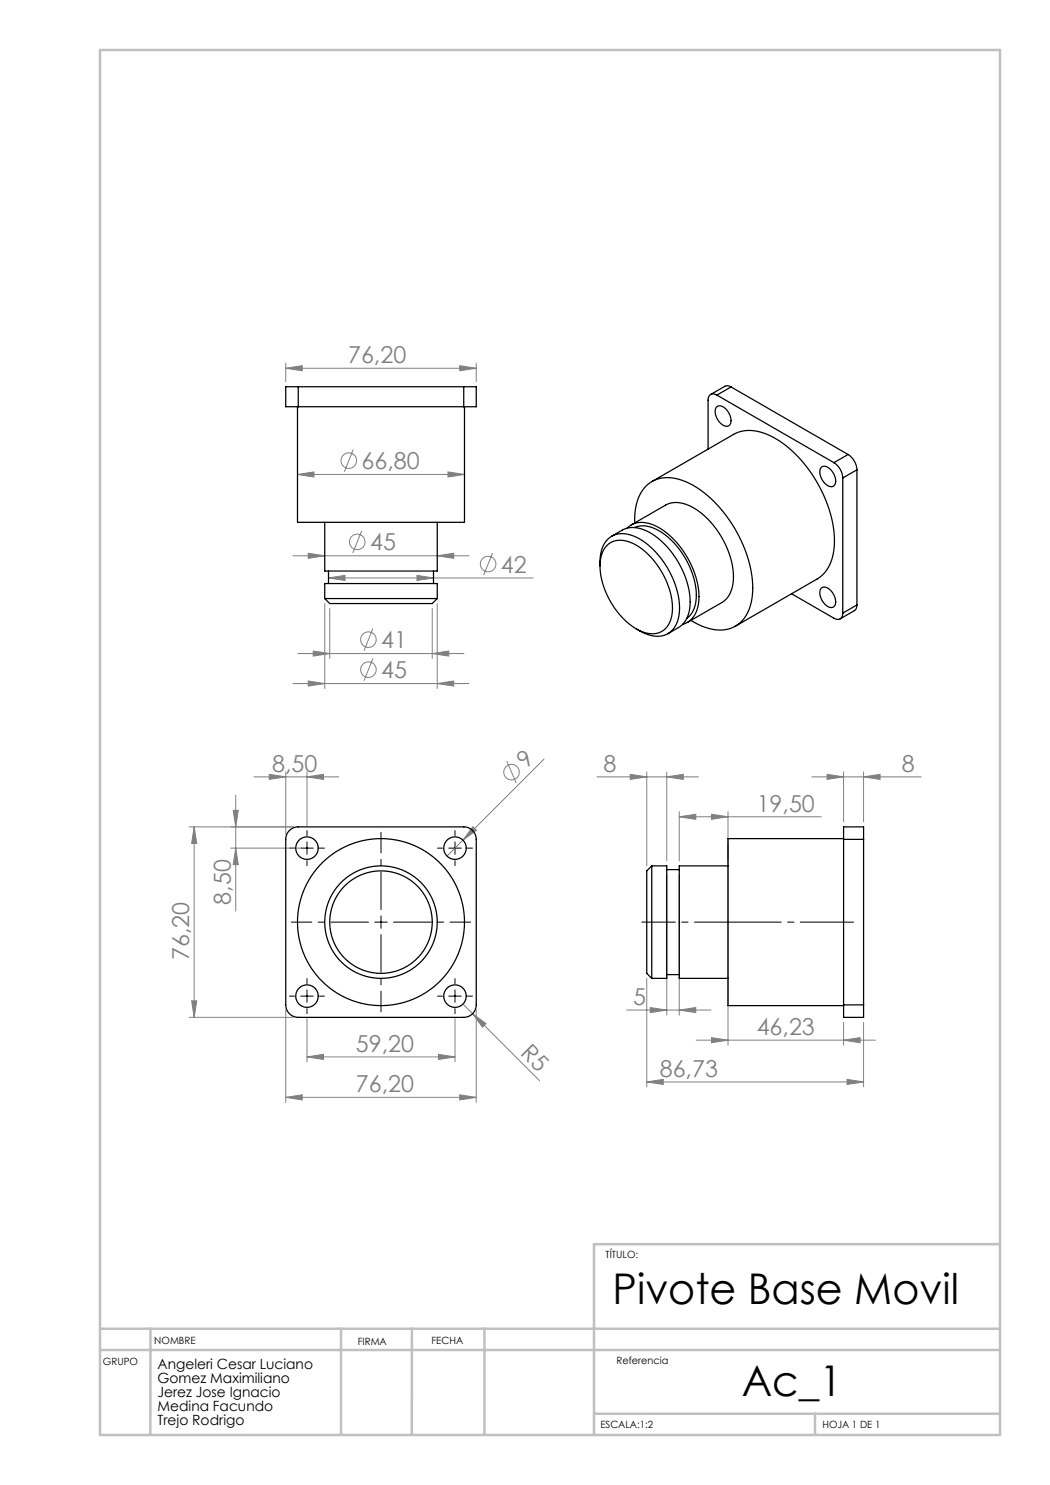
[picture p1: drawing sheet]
<svg xmlns="http://www.w3.org/2000/svg" width="210mm" height="297mm" viewBox="0 0 210 297" stroke-linecap="round" stroke-linejoin="round" font-family="sans-serif">
<g fill="none" stroke="#808080" stroke-width=".2">
<path d="M57.1 73.6l3.4-.5v1.1zM57.1 72.6v3.7M57.1 73.6h38.1M91.9 73.1l3.3 .5-3.3 .6zM95.2 72.6v3.7M59.5 94.9l3.3-.5v1zM59.5 94.9h33.4M70.7 89.9l-1.8 4.4M89.6 94.4l3.3 .5-3.3 .5zM58.6 111.2h35.2M61.6 110.7l3.3 .5-3.3 .5zM65.7 115.6l3.3-.5v1z"/>
<path d="M65.7 115.6h41M72.3 106.2l-1.7 4.4M83.4 115.1l3.3 .5-3.3 .5zM87.4 111.2l3.4-.5v1zM98.5 110.6l-1.8 4.4M58.6 136.7h35.2M59.6 130.7h33.2M61.6 136.2l3.3 .5-3.3 .5zM62.6 130.2l3.3 .5-3.3 .5zM64.9 120.7v17M65.9 121.7v10M74.6 125.7l-1.8 4.5"/>
<path d="M74.6 131.7l-1.8 4.5M86.4 130.7l3.4-.5v1zM86.4 121.7v10M87.4 136.7l3.4-.5v1zM87.4 120.7v17M47.1 159v23.2M50.8 155.4h16.9M53.8 154.9l3.3 .5-3.3 .5zM57.1 154.4v12.5M61.4 155.4l3.3-.5v1zM61.4 154.4v10.7M101.4 152.2l1.8 4.4"/>
<path d="M108.8 151.8l-19.4 19.4M119.4 155.4h20.3M126.1 154.9l3.3 .5-3.3 .5zM129.4 154.4v18.8M133.4 155.4l3.3-.5v1zM133.4 154.4v17.8M162.4 155.4h21.8M165.4 154.9l3.3 .5-3.3 .5zM168.7 154.4v10M172.7 155.4l3.3-.5v1zM172.7 154.4v10M37.8 165.4h20.8"/>
<path d="M38.8 165.4v38.1M38.8 165.4l.5 3.3h-1zM46.1 169.6h14.3M46.6 162.1h1.1l-.6 3.3zM47.1 169.6l.6 3.3h-1.1zM94.6 165.3l.7 .8-2.7 1.9zM133.4 174.9v28.1M135.9 163.4l3.3-.6v1.1zM135.9 162.4v9.8M135.9 174.9v28.1M135.9 163.4h28.4M142.3 162.8l3.3 .6-3.3 .5z"/>
<path d="M145.6 162.4v46.6M129.4 195.7v21.7M37.8 203.5h20.8M38.3 200.2h1l-.5 3.3zM57.1 219.5l3.4-.5v1zM57.1 202v18.5M57.1 219.5h38.1M61.4 211.4l3.3-.5v1zM61.4 203.7v8.7M61.4 211.4h29.6M87.7 210.9l3.3 .5-3.3 .5zM91 203.7v8.7"/>
<path d="M91.9 219l3.3 .5-3.3 .5zM92.7 201l1.8 1.7M94.5 202.7l2.7 2-.7 .7zM94.5 202.7l13.4 13.5M95.2 202v18.5M125.3 202h16.9M129.4 216.4l3.3-.5v1zM129.4 216.4h43.3M130 201.5l3.4 .5-3.4 .5zM135.9 202l3.3-.5v1zM139.3 208h35.8M142.3 207.5l3.3 .5-3.3 .5z"/>
<path d="M168.7 208l3.3-.5v1zM168.7 204.5v4.5M169.4 215.9l3.3 .5-3.3 .5zM172.7 204.5v12.9"/>
<circle cx="69.8" cy="92.1" r="1.56"/>
<circle cx="71.4" cy="108.4" r="1.56"/>
<circle cx="97.6" cy="112.8" r="1.56"/>
<circle cx="73.7" cy="133.9" r="1.56"/>
<circle cx="73.7" cy="127.9" r="1.56"/>
<circle cx="102.3" cy="154.4" r="1.56"/>
</g>
<path d="M145.6 184.4h25.1" fill="none" stroke="#000" stroke-width=".2" stroke-dasharray="15.2 1.3 1.3 1.3" stroke-dashoffset="4.6"/>
<path d="M128.4 184.4h17.2" fill="none" stroke="#000" stroke-width=".2" stroke-dasharray="15.2 1.3 1.3 1.3" stroke-dashoffset="8.5"/>
<g fill="none" stroke="#000" stroke-width=".2" stroke-dasharray="15.2 1.3 1.3 1.3">
<path d="M58.9 169.6h-1M61.4 167.1v-1M61.4 172.1v1M63.9 169.6h1M88.5 169.6h-1M91 167.1v-1M91 172.1v1M93.5 169.6h1M58.9 199.2h-1M61.4 196.7v-1M63.9 199.2h1M88.5 199.2h-1"/>
<path d="M91 196.7v-1M93.5 199.2h1M61.4 201.7v1M91 201.7v1"/>
</g>
<path d="M73.7 184.4h-15.5M76.2 181.9v-15.4M76.2 186.9v15.5M78.7 184.4h15.4" fill="none" stroke="#000" stroke-width=".2" stroke-dasharray="15.2 1.3 1.3 1.3" stroke-dashoffset="7.7"/>
<path d="M60.1 169.6h2.5M61.4 168.4v2.5M89.7 169.6h2.5M91 168.4v2.5M60.1 199.2h2.5M61.4 198v2.5M74.9 184.4h2.5M76.2 183.2v2.5M89.7 199.2h2.5M91 198v2.5" fill="none" stroke="#000" stroke-width=".2"/>
<path d="M20 10h180v277h-180zM200 248.8h-81.2v38.2M20 265.8h180M20 270h180M30.1 265.8v21.1M68.2 265.8v21.1M82.4 265.8v21.1M96.9 265.8v21.1M118.8 282.8h81.2M163 282.8v4.2" fill="none" stroke="#c0c0c0" stroke-width=".5"/>
<g fill="#808080">
<path d="M94.6 165.3l.7 .8-2.7 1.9z"/>
<path d="M94.5 202.7l2.7 2-.7 .7z"/>
<path d="M89.6 94.4l3.3 .5-3.3 .5zM59.5 94.9l3.3-.5v1zM87.4 111.2l3.4-.5v1zM61.6 110.7l3.3 .5-3.3 .5zM86.4 130.7l3.4-.5v1zM62.6 130.2l3.3 .5-3.3 .5zM87.4 136.7l3.4-.5v1zM61.6 136.2l3.3 .5-3.3 .5zM91.9 73.1l3.3 .5-3.3 .6zM57.1 73.6l3.4-.5v1.1zM83.4 115.1l3.3 .5-3.3 .5zM65.7 115.6l3.3-.5v1zM142.3 162.8l3.3 .6-3.3 .5zM135.9 163.4l3.3-.6v1.1zM168.7 208l3.3-.5v1zM142.3 207.5l3.3 .5-3.3 .5zM135.9 202l3.3-.5v1zM130 201.5l3.4 .5-3.4 .5zM169.4 215.9l3.3 .5-3.3 .5zM129.4 216.4l3.3-.5v1zM133.4 155.4l3.3-.5v1zM126.1 154.9l3.3 .5-3.3 .5z"/>
<path d="M61.4 211.4l3.3-.5v1zM87.7 210.9l3.3 .5-3.3 .5zM165.4 154.9l3.3 .5-3.3 .5zM172.7 155.4l3.3-.5v1z"/>
<path d="M57.1 219.5l3.4-.5v1zM91.9 219l3.3 .5-3.3 .5z"/>
<path d="M61.4 155.4l3.3-.5v1zM53.8 154.9l3.3 .5-3.3 .5z"/>
<path d="M47.1 169.6l.6 3.3h-1.1zM46.6 162.1h1.1l-.6 3.3z"/>
<path d="M38.8 165.4l.5 3.3h-1zM38.3 200.2h1l-.5 3.3z"/>
</g>
<g fill="none" stroke="#000" stroke-width=".25">
<path d="M59.6 77.3h-2.5v4h2.5M59.6 77.3v4M59.6 77.3h33.1M92.7 77.3h2.5v4h-2.5M92.7 77.3v4M143.4 79a1.08 1.08 0 0 0-1.3-.1 1.08 1.08 0 0 0-.5 1.1v9.8M143.4 79l23.4 13.5M146.2 77.4l-.5-.2h-.6l-3 1.7M146.2 77.4l-2.8 1.6M146.2 77.4l23.4 13.5M59.5 81.3v23.2h33.4v-23.2M59.6 81.3h33.1"/>
<path d="M130.4 96.3l16.3-9.4a7.8 7.8 0 0 1 7.4 .3 25.4 25.4 0 0 1 11.7 14.7 15.4 15.4 0 0 1 0 11.3l-.9 1.4-1.1 1-16.7 9.6M143.4 81.4a1.55 1.55 0 0 1 2 .7 2.33 2.33 0 0 1 .4 3 2.05 2.05 0 0 1-2.4-1.5 2.08 2.08 0 0 1 0-2.2zM164.3 93.4a1.56 1.56 0 0 1 2.1 .8 2.33 2.33 0 0 1 .3 3 2.05 2.05 0 0 1-2.4-1.5 2.08 2.08 0 0 1 0-2.3zM166.8 92.5a3.9 3.9 0 0 1 1.8 3.1M168.6 95.6v27M169.6 90.9a3.9 3.9 0 0 1 1.8 3.1M169.6 90.9l-2.8 1.6M171.4 94l-2.8 1.6M171.4 94v27M64.9 104.5v9.7h22.5v-9.7M64.9 119.7h22.5M64.9 119.7v-3h22.5v3"/>
<path d="M64.9 119.7l1 1h20.5l1-1M65.7 114.2v2.5M86.7 114.2v2.5M120 113.2a6.2 6.2 0 0 1 2.3-5.9 5.8 5.8 0 0 1 6.2 .8 17.5 17.5 0 0 1 7.4 14.1 4.8 4.8 0 0 1-3.5 5 7.2 7.2 0 0 1-5.2-1.4M121.3 109.2a4.4 4.4 0 0 1 5.5-.4 15.6 15.6 0 0 1 7.6 13.9 4.1 4.1 0 0 1-6.2 3.6 15.4 15.4 0 0 1-8.1-14.2l.3-1.4zM122.3 107.3l2.2-1.3a5.8 5.8 0 0 1 6.1 .9 17.5 17.5 0 0 1 7.4 14.1 5.3 5.3 0 0 1-2.3 4.5l-2.1 1.2M125.4 105.6a4.9 4.9 0 0 1 5.9-.3 17.1 17.1 0 0 1 8.4 15.2 4.7 4.7 0 0 1-3.2 4.4M126.2 105l6.9-4a5.8 5.8 0 0 1 6.2 .9 17.5 17.5 0 0 1 7.4 14.1 5.3 5.3 0 0 1-2.3 4.5l-6.9 4M126.9 105.5a6.1 6.1 0 0 1 6.1 1.4 16.2 16.2 0 0 1 6.2 13.3 5 5 0 0 1-1.8 3.5M126.9 104.6a9 9 0 0 1 3.2-8.1 7.6 7.6 0 0 1 7.7 .1 25.4 25.4 0 0 1 11.7 14.7 15.4 15.4 0 0 1 0 11.3 6.2 6.2 0 0 1-8 3l-1.8-.7-1.5-.8M158.3 118.8l8.5 4.8a1.08 1.08 0 0 0 1.2 .2 1.08 1.08 0 0 0 .6-1.2M164.3 117.6a1.56 1.56 0 0 1 2.1 .8 2.33 2.33 0 0 1 .3 3 2.05 2.05 0 0 1-2.4-1.5 2.08 2.08 0 0 1 0-2.3z"/>
<path d="M171.4 121l-.2 .7-.2 .4-3 1.7M171.4 121l-2.8 1.6M58 166l.6-.4 1-.2h33.1a2.5 2.5 0 0 1 2.5 2.5v33.1a2.5 2.5 0 0 1-2.5 2.5h-33.1a2.5 2.5 0 0 1-2.5-2.5v-33.1l.3-1.1zM130.4 173.2v22.5M130.4 173.2h3v22.5h-3M130.4 173.2l-1 1v20.5l1 1M133.4 173.9h2.5M145.6 173.2h-9.7v22.5h9.7M168.7 167.9v-2.5h4v2.5M168.7 167.7h-23.1v33.4h23.1M168.7 167.9v33.1M168.7 167.9h4"/>
<path d="M172.7 167.9v33.1M133.4 194.9h2.5M168.7 201v2.5h4v-2.5M168.7 201h4"/>
<circle cx="61.4" cy="169.6" r="2.25"/>
<circle cx="91" cy="169.6" r="2.25"/>
<circle cx="61.4" cy="199.2" r="2.25"/>
<circle cx="76.2" cy="184.4" r="16.7"/>
<circle cx="76.2" cy="184.4" r="10.3"/>
<circle cx="76.2" cy="184.4" r="11.2"/>
<circle cx="91" cy="199.2" r="2.25"/>
</g>
<g font-size="8.5">
<text x="122.5" y="260.8">Pivote Base Movil</text>
<text x="148.3" y="279.3">Ac_1</text>
</g>
<g font-size="4.7" fill="#808080">
<text x="69.6" y="72.6">76,20</text>
<text x="72.3" y="93.8">66,80</text>
<text x="74" y="110.1">45</text>
<text x="100.2" y="114.5">42</text>
<text x="76.3" y="129.6">41</text>
<text x="76.3" y="135.6">45</text>
<text x="54.4" y="154.4">8,50</text>
<text x="105.3" y="153.8" transform="rotate(-45 105.3 153.8)">9</text>
<text x="120.7" y="154.4">8</text>
<text x="180.4" y="154.4">8</text>
<text x="151.3" y="162.3">19,50</text>
<text x="46.1" y="180.9" transform="rotate(-90 46.1 180.9)">8,50</text>
<text x="37.8" y="192" transform="rotate(-90 37.8 192)">76,20</text>
<text x="126.6" y="201">5</text>
<text x="151.3" y="207">46,23</text>
<text x="71.2" y="210.4">59,20</text>
<text x="103.9" y="210.7" transform="rotate(45 103.9 210.7)">R5</text>
<text x="132" y="215.4">86,73</text>
<text x="71.2" y="218.5">76,20</text>
</g>
<g font-size="2.8">
<text x="31.5" y="273.8">Angeleri Cesar Luciano</text>
<text x="31.5" y="276.6">Gomez Maximiliano</text>
<text x="31.5" y="279.4">Jerez Jose Ignacio</text>
<text x="31.5" y="282.2">Medina Facundo</text>
<text x="31.5" y="285.1">Trejo Rodrigo</text>
</g>
<g font-size="2">
<text x="121.1" y="251.5">TÍTULO:</text>
<text x="30.9" y="268.8">NOMBRE</text>
<text x="71.6" y="269">FIRMA</text>
<text x="86.3" y="268.7">FECHA</text>
<text x="20.6" y="273">GRUPO</text>
<text x="123.3" y="272.9">Referencia</text>
<text x="120.1" y="285.6">ESCALA:1:2</text>
<text x="164.5" y="285.6">HOJA 1 DE 1</text>
</g>
</svg>
